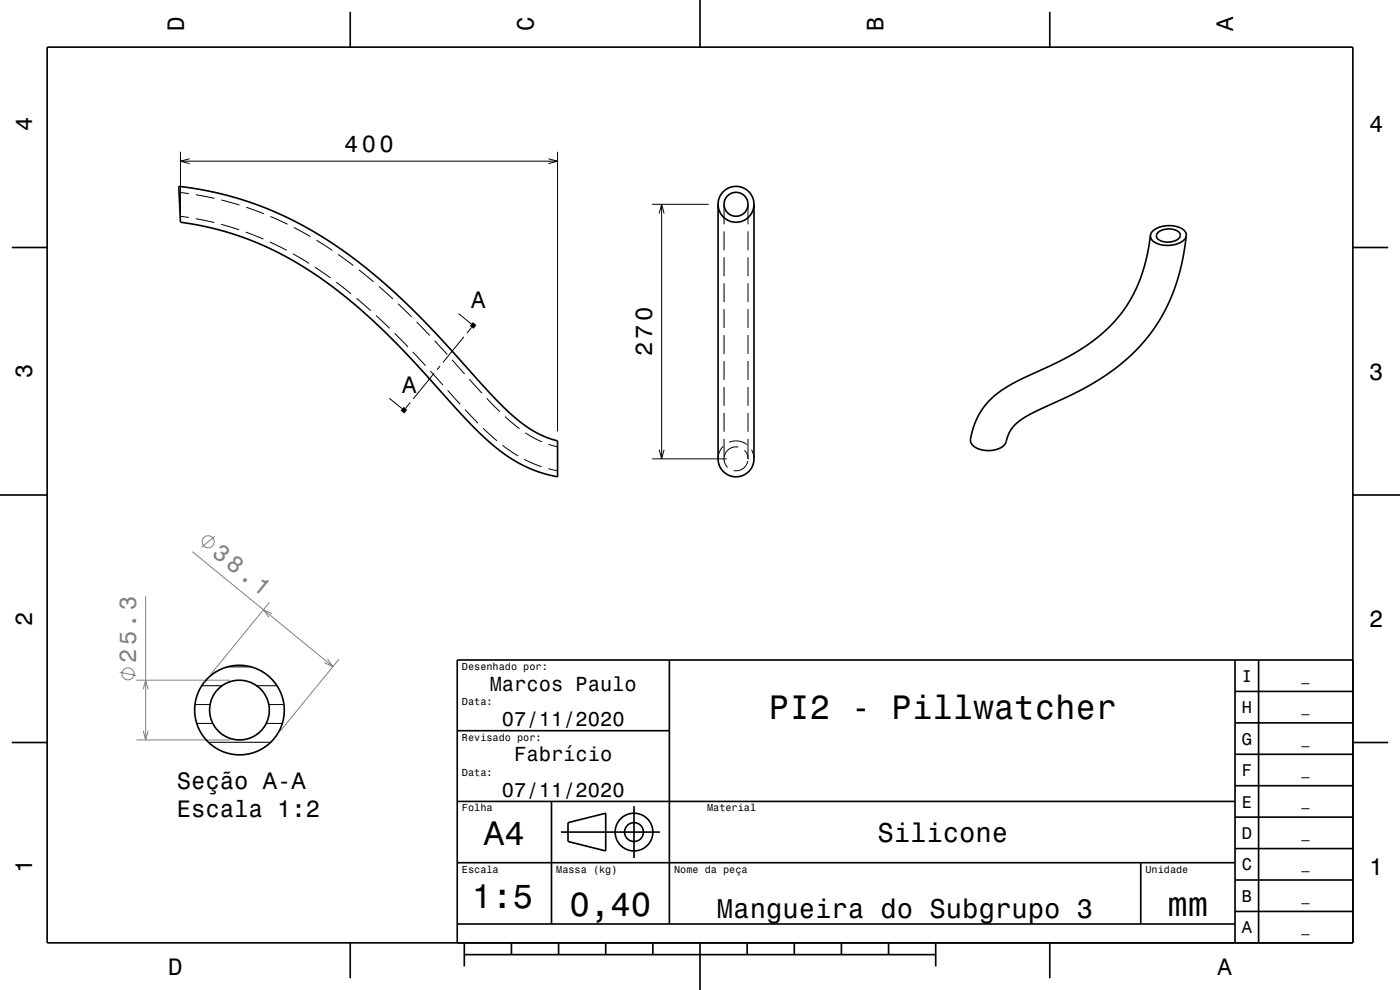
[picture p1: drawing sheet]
<svg xmlns="http://www.w3.org/2000/svg" width="297mm" height="210mm" viewBox="0 0 297 210" stroke-linecap="round" stroke-linejoin="round" font-family="sans-serif">
<g fill="none" stroke="#000" stroke-width=".21">
<path d="M38.3 32.2v12.9M38.3 34.2h80M40.2 33.7l-1.9 .5 1.9 .5M116.3 33.7l2 .5-2 .5M118.3 32.2v59.3M38 40.8l2.1 .3M38.2 45.9l1.9 .2M41.5 46.4l4 .8M41.6 41.3l3.9 .8M46.9 47.6l3.8 1.1M46.9 42.4l3.9 1.1M52.2 49.2l3.7 1.5"/>
<path d="M52.2 44l3.8 1.3M57.2 51.3l3.6 1.8M57.4 45.9l3.6 1.7M62.1 53.8l3.5 2.1M62.3 48.2l3.5 2M66.8 56.7l3.3 2.3M67.1 51l3.4 2.1M71.3 59.9l3.2 2.4M71.7 54l3.3 2.3M76.1 57.2l3.1 2.6M138.4 43.3h11.9M139.8 45.3l.6-2 .5 2"/>
<path d="M140.4 43.3v54M153.6 43.3v4.3M153.6 49.1v4M153.6 54.6v4M158.7 43.3v4.3M158.7 49.1v4M158.7 54.6v4M75.6 63.3l3.1 2.6M79.8 66.9l2.9 2.8M80.4 60.8l3 2.6M83.7 70.7l2.8 2.9M84.5 64.4l2.8 2.8"/>
<path d="M87.6 74.7l2.7 2.9M88.4 68.3l2.8 2.9M91.3 78.7l2.7 3M92.1 79.2l-4.4 5.4M92.2 72.3l2.7 2.9M93.4 77.6l-.7 .8M95.9 76.3l2.7 3M97.3 66.5l2.6 2.2M98.4 71.4l-4.4 5.5M100.1 69.4l-1.1 1.3M153.6 60.1v4M153.6 65.6v4"/>
<path d="M153.6 71.1v4M153.6 76.6v4M158.7 60.1v4M158.7 65.6v4M158.7 71.1v4M158.7 76.6v4M82.6 84.5l2.6 2.1M87 85.4l-1 1.2M95 82.8l2.6 3M98.7 86.9l2.7 2.9M99.6 80.4l2.6 3M102.5 90.8l2.9 2.7"/>
<path d="M103.3 84.5l2.8 2.9M106.6 94.5l3.3 2.2M107.1 88.4l3.1 2.5M111.2 97.4l3.7 1.6M111.4 91.8l3.6 1.9M116.3 99.4l2 .5M116.4 94.2l1.9 .6M138.4 97.3h15.7M139.8 95.4l.6 1.9 .5-1.9M153.4 94.7l-.8 1.2-.3 1.4M153.6 97.3a2.54 2.54 0 0 0 .8 1.8M153.6 82.1v4"/>
<path d="M153.6 87.6v4M153.6 93.1v4.2M153.6 97.2v.1M154.7 93.8a3.8 3.8 0 0 1 3.8 .5M156.6 94.8a2.54 2.54 0 0 0-3 2.1M157.9 95.5a2.54 2.54 0 0 1 .8 1.8M158.6 97.8a2.54 2.54 0 0 1-2.9 2M158.7 82.1v4M158.7 87.6v4M158.7 93.1v4.2M158.7 97.3v.1M159.4 95.4l.4 .9 .2 1"/>
<path d="M41.4 149.5h3.2M41.7 153.5h3.4M42.8 145.5h4.3M44.2 157.5h13.2M48.3 141.5h5M54.4 145.5h4.4M56.5 153.5h3.4M57 149.5h3.2"/>
</g>
<g fill="none" stroke="#808080" stroke-width=".21">
<path d="M40.8 117l29.8 24.4M45.5 113.8l-2.7 2.3M30.9 126.4v30.6M57.1 127.8l-12.4 15.2M57.7 130.2l-1.8-.9 1.2 1.7M69.5 139.8l1.1 1.6-1.8-.8M71.9 139.9l-12.5 15.2M25.4 142.6l3.5 .7M28.9 157h19.9M28.9 144.3h19.9M30.4 155l.5 2 .5-2M30.4 146.2l.5-1.9 .5 1.9"/>
<circle cx="44.2" cy="114.9" r="1.28"/>
<circle cx="27.2" cy="142.9" r="1.28"/>
</g>
<g fill="none" stroke="#000" stroke-width=".35">
<path d="M10 10h277v190h-277zM74.3 2.5v7.5M148.5 0v10M222.7 2.5v7.5M37.9 39.5a74.7 74.7 0 0 1 38.6 16.4 164.4 164.4 0 0 1 22.7 22.2l3.1 3.5a47.2 47.2 0 0 0 11 9.9l.4 .2a18.7 18.7 0 0 0 4.6 1.8v7.6a30.8 30.8 0 0 1-16.5-9.2l-4.1-4.2a249.5 249.5 0 0 0-20.3-21.2 77.6 77.6 0 0 0-26.8-16.5l-5.6-1.6-6.7-1.3zM2.5 52.5h7.5M152.3 43.3a3.8 3.8 0 0 1 3.8-3.8 3.8 3.8 0 0 1 3.9 3.8M152.3 43.3a3.8 3.8 0 0 0 3.8 3.8 3.8 3.8 0 0 0 3.9-3.8M152.3 43.3v54a3.8 3.8 0 0 0 3.8 3.8 3.8 3.8 0 0 0 3.9-3.8v-54M244.1 49.9a2.29 2.29 0 0 0 2.3 2 5 5 0 0 0 5.1-1.5l.2-.4M244.1 49.9a3.5 3.5 0 0 1 3.5-2 3.9 3.9 0 0 1 4 1.7l.1 .4M244.1 49.9a31 31 0 0 1-9.3 19.9 49.3 49.3 0 0 1-14.7 9l-1.7 .8a23.3 23.3 0 0 0-9.5 6.6 15.5 15.5 0 0 0-3 7"/>
<path d="M245.7 49.3a3.5 3.5 0 0 1 4.6 .3 1.34 1.34 0 0 1-1.2 1.6 3 3 0 0 1-3.8-1l.1-.5zM251.7 50a39 39 0 0 1-12.5 26 55.5 55.5 0 0 1-15.5 9.4l-3.1 1.4a13.8 13.8 0 0 0-6.1 4.3l-.8 1.6a3.2 3.2 0 0 1-3.4 2.9 4.1 4.1 0 0 1-4.4-1.9v-.5M287 52.5h7.5M0 105h10M287 105h10M142 140v56M262 140v60M267 140v60M287 140h-190v60M2.5 157.5h7.5M97 155h45M262 153.3h25"/>
<path d="M262 146.7h25M287 157.5h7.5M97 170h165M117 170v26M119 176.5h21M120.5 174.5l8-2v8l-8-2zM134.5 171v11M262 173.3h25M262 166.7h25M262 160h25M97 196h165M97 183h165"/>
<path d="M242 183v13M262 193.3h25M262 186.7h25M262 180h25M74.3 200v7.5M98.5 202.5h100M98.5 200v5M108.5 200v2.5M118.5 200v2.5M128.5 200v2.5M138.5 200v2.5M148.5 200v10"/>
<path d="M158.5 200v2.5M168.5 200v2.5M178.5 200v2.5M188.5 200v2.5M198.5 200v5M222.7 200v7.5"/>
<circle cx="156.1" cy="43.3" r="2.54"/>
<circle cx="50.8" cy="150.6" r="6.3"/>
<circle cx="50.8" cy="150.6" r="9.5"/>
<circle cx="134.5" cy="176.5" r="2"/>
<circle cx="134.5" cy="176.5" r="4"/>
</g>
<path d="M100.7 68.7l-.6 .7M86 86.6l-.6 .8" fill="none" stroke="#000" stroke-width="1" stroke-linecap="butt"/>
<g fill="#000">
<path d="M100 68.6l.4 .4-.6-.2z" fill-rule="evenodd"/>
<path d="M85.3 86.5l.4 .5-.6-.2z" fill-rule="evenodd"/>
</g>
<g font-size="7.2">
<text x="163.1" y="152.6">PI2 - Pillwatcher</text>
<text x="102.7" y="179.3">A4</text>
<text x="100.1" y="192.6">1:5</text>
<text x="120.8" y="194.3">0,40</text>
<text x="247.7" y="194.3">mm</text>
</g>
<g font-size="5.8">
<text x="186.1" y="178.6">Silicone</text>
<text x="152.1" y="194.6">Mangueira do Subgrupo 3</text>
</g>
<g font-size="5">
<text x="39" y="6.5" transform="rotate(-90 39 6.5)">D</text>
<text x="113.2" y="6.5" transform="rotate(-90 113.2 6.5)">C</text>
<text x="187.4" y="6.5" transform="rotate(-90 187.4 6.5)">B</text>
<text x="261.6" y="6.5" transform="rotate(-90 261.6 6.5)">A</text>
<text x="6.8" y="27.8" transform="rotate(-90 6.8 27.8)">4</text>
<text x="290.5" y="28.1">4</text>
<text x="73" y="32.2">400</text>
<text x="100" y="65.3">A</text>
<text x="138.4" y="75.6" transform="rotate(-90 138.4 75.6)">270</text>
<text x="6.8" y="80.3" transform="rotate(-90 6.8 80.3)">3</text>
<text x="85.3" y="83.3">A</text>
<text x="290.5" y="80.6">3</text>
<text x="6.8" y="132.8" transform="rotate(-90 6.8 132.8)">2</text>
<text x="290.5" y="133.1">2</text>
<text x="37.5" y="167.3">Seção A-A</text>
<text x="37.5" y="173.4">Escala 1:2</text>
<text x="6.8" y="185.3" transform="rotate(-90 6.8 185.3)">1</text>
<text x="290.5" y="185.6">1</text>
<text x="35.7" y="206.8">D</text>
<text x="258.3" y="206.8">A</text>
</g>
<g font-size="5" fill="#808080">
<text x="44.8" y="117.7" transform="rotate(39 44.8 117.7)">38.1</text>
<text x="28.9" y="140.7" transform="rotate(-90 28.9 140.7)">25.3</text>
</g>
<g font-size="4.3">
<text x="103.9" y="146.5">Marcos Paulo</text>
<text x="106.5" y="154">07/11/2020</text>
<text x="109.1" y="161.5">Fabrício</text>
<text x="106.5" y="169">07/11/2020</text>
</g>
<g font-size="3.6">
<text x="263.4" y="144.6">I</text>
<text x="263.4" y="151.3">H</text>
<text x="263.4" y="158">G</text>
<text x="263.4" y="164.6">F</text>
<text x="263.4" y="171.3">E</text>
<text x="263.4" y="178">D</text>
<text x="263.4" y="184.6">C</text>
<text x="263.4" y="191.3">B</text>
<text x="263.4" y="198">A</text>
</g>
<g font-size="2.9">
<text x="276.1" y="144.4">_</text>
<text x="276.1" y="151">_</text>
<text x="276.1" y="157.7">_</text>
<text x="276.1" y="164.4">_</text>
<text x="276.1" y="171">_</text>
<text x="276.1" y="177.7">_</text>
<text x="276.1" y="184.4">_</text>
<text x="276.1" y="191.1">_</text>
<text x="276.1" y="197.7">_</text>
</g>
<g font-size="2.2">
<text x="98" y="142.1">Desenhado por:</text>
<text x="98" y="149.6">Data:</text>
<text x="98" y="157.1">Revisado por:</text>
<text x="98" y="164.6">Data:</text>
<text x="98" y="172.1">Folha</text>
<text x="150" y="172.1">Material</text>
<text x="98" y="185.1">Escala</text>
<text x="118" y="185.1">Massa (kg)</text>
<text x="143" y="185.1">Nome da peça</text>
<text x="243" y="185.1">Unidade</text>
</g>
</svg>
